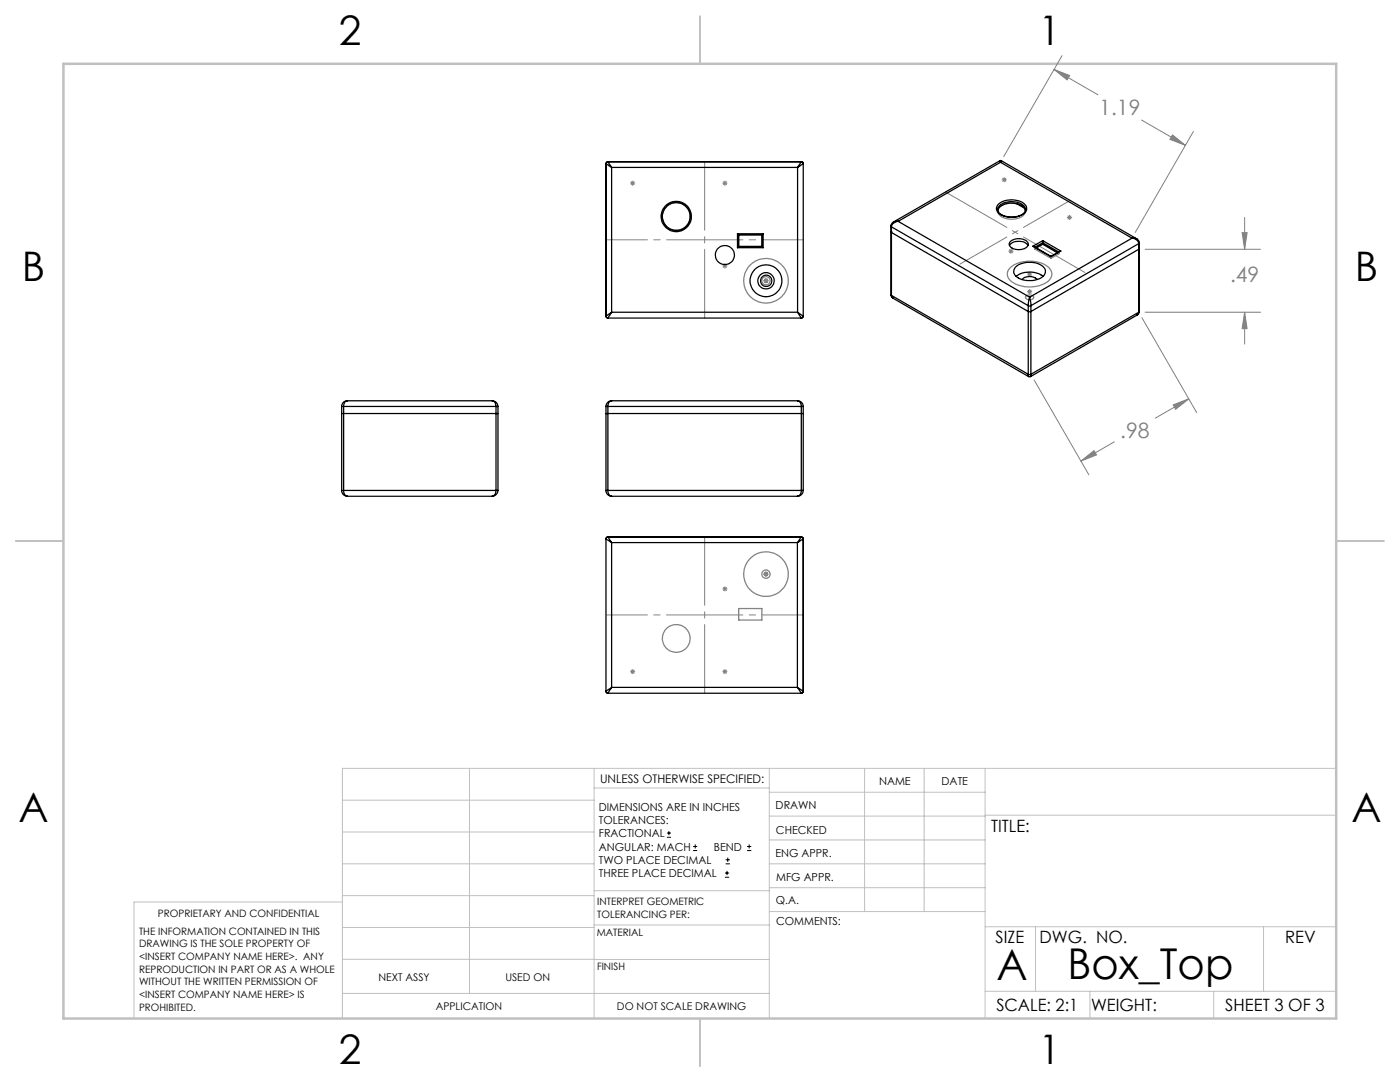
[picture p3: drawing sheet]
<svg xmlns="http://www.w3.org/2000/svg" width="279mm" height="216mm" viewBox="0 0 279 216" stroke-linecap="round" stroke-linejoin="round" font-family="sans-serif">
<g fill="none" stroke="#000" stroke-width=".2">
<path d="M133.1 167.1h.8M133.1 166.2h.8M133.5 165.8v.9M138.3 169.7h.8M138.3 168.9h.8M138.7 168.5v.8M144.7 175h.8M144.7 174.2h.8M144.8 172.4h.9M144.8 171.6h.9M145.1 173.8v.8M145.2 171.1v.9"/>
<path d="M149.1 169.7h.8M149.1 168.9h.8M149.5 168.5v.8"/>
</g>
<g fill="none" stroke="#808080" stroke-width=".2">
<path d="M210.4 13.9l3.1 1.2-.5 .8zM210.4 13.9l8.7 5M211.9 11.1l-11.6 20.2M125.8 36.5h1M125.9 36.2l.7 .7M126.3 36.1v1M126.6 36.2l-.7 .7M144.2 36.5h1M144.3 36.2l.7 .7M144.7 36.1v1M145 36.2l-.7 .7M199.9 35.9h1"/>
<path d="M200.1 35.5l.7 .7M200.4 35.4v1M200.8 35.5l-.7 .7M227.8 24l8.8 5M234 26.9l2.6 2.1-3.1-1.2zM238.2 26.2l-11.6 20.2M144.2 53.1h1M144.3 52.7l.7 .7M144.7 52.6v1M145 52.7l-.7 .7M152.4 56h1M152.5 55.7l.7 .7"/>
<path d="M152.9 55.5v1M153.2 55.7l-.7 .7M201.3 50.1h1M201.4 49.8l.7 .7M201.8 49.6v1M202.1 49.8l-.7 .7M205 54.7h1M205 58.2h1M205.1 54.3l.7 .7M205.1 57.9l.7 .7M205.5 54.2v1M205.5 57.7v1"/>
<path d="M205.8 54.3l-.7 .7M205.8 57.9l-.7 .7M212.9 43.4h1.1M213.1 43l.7 .7M213.4 42.9v1M213.8 43l-.7 .7M228.5 49.7h23.1M247.9 46.4h1l-.5 3.3zM248.4 43.4v6.3M206.4 75.8l10.9 19M227.9 63.4l10.9 18.9M228.5 62.3h23.1"/>
<path d="M237.2 79.6l-6.6 3.8M248.4 62.3l.5 3.3h-1zM248.4 62.3v6.4M215.7 92l2.6-2.1 .5 .9zM222.4 88.2l-6.7 3.8M234.1 80.8l3.1-1.2-2.6 2.1zM144.2 117.5h1M144.3 117.2l.7 .7M144.7 117v1M145 117.2l-.7 .7M152.4 114.5h1M152.5 114.2l.7 .7"/>
<path d="M152.9 114.1v1M153.2 114.2l-.7 .7M125.8 134h1M125.9 133.7l.7 .7M126.3 133.5v1M126.6 133.7l-.7 .7M144.2 134h1M144.3 133.7l.7 .7M144.7 133.5v1M145 133.7l-.7 .7"/>
</g>
<g fill="none" stroke="#808080" stroke-width=".25">
<path d="M147.4 46.9h4.6v2.3h-4.6zM199.4 41.5a3.7 3.7 0 0 1 5.1 .2 1.5 1.5 0 0 1-1.3 1.9 3.6 3.6 0 0 1-4-1.1 1.04 1.04 0 0 1 .2-1zM201.6 53.4a6.3 6.3 0 0 1 7.8 .1 1.89 1.89 0 0 1-.9 3.1 6.4 6.4 0 0 1-7.1-.8 1.71 1.71 0 0 1 .2-2.4zM204.8 59.1a.98 .98 0 0 1 1.5 .3 .97 .97 0 0 1-1.7-.1zM206.5 49.7l1.6-1 3.2 1.9-1.6 .9zM147.4 121.4h4.6v2.3h-4.6z"/>
<circle cx="135" cy="43.2" r="2.77"/>
<circle cx="152.9" cy="56" r="4.5"/>
<circle cx="152.9" cy="56" r=".83"/>
<circle cx="152.9" cy="114.6" r=".83"/>
<circle cx="152.9" cy="114.6" r="4.4"/>
<circle cx="135" cy="127.4" r="2.76"/>
</g>
<g fill="none" stroke="#c0c0c0" stroke-width=".2">
<path d="M68.3 159.7h50.3M93.7 153.3v44.9M118.6 153.3v49.9M118.6 157.2h34.9M153.5 153.3v49.9M153.5 158.1h43.1M172.5 153.3v28.6M184.4 153.3v28.6M196.6 153.3v49.9M266.7 153.3h-198.4v49.9M68.3 178.7h50.3M68.3 172.4h50.3"/>
<path d="M68.3 166h50.3M68.3 180h-41.6v23.2M118.6 177.7h35M153.5 167.6h43.1M153.5 162.8h43.1M153.5 172.4h43.1M153.5 177.1h43.1M196.6 162.7h70.1M68.3 198.2h85.2M68.3 191.4l85.2 .1M68.3 185.1h50.3M118.6 184.6h35"/>
<path d="M153.6 181.9h43M196.6 197.8h70.1M196.6 184.9h70.1M206.7 184.9v12.9M217.5 197.8v5.4M242.2 197.8v5.4M252.2 184.9v12.9"/>
</g>
<path d="M139.7 3.2v9.5M3.1 107.9h9.6M266.7 107.9h9.5M139.7 203.2v9.6" fill="none" stroke="#c0c0c0" stroke-width=".25"/>
<path d="M12.7 12.7h254v190.5h-254z" fill="none" stroke="#c0c0c0" stroke-width=".5"/>
<path d="M191.6 52.7l22-12.7" fill="none" stroke="#808080" stroke-width=".2" stroke-dasharray="15.2 1.3 1.3 1.3" stroke-dashoffset="4.4"/>
<path d="M188.7 38.3l27.8 16.1" fill="none" stroke="#808080" stroke-width=".2" stroke-dasharray="15.2 1.3 1.3 1.3" stroke-dashoffset="1.1"/>
<path d="M140.6 63.4v-31.1M140.6 107.1v31.2" fill="none" stroke="#808080" stroke-width=".2" stroke-dasharray="15.2 1.3 1.3 1.3" stroke-dashoffset="1.6"/>
<path d="M120.9 47.8h39.4M120.9 122.7h39.4" fill="none" stroke="#808080" stroke-width=".2" stroke-dasharray="15.2 1.3 1.3 1.3" stroke-dashoffset="7"/>
<path d="M248.4 62.3l.5 3.3h-1zM247.9 46.4h1l-.5 3.3zM215.7 92l2.6-2.1 .5 .9zM234.1 80.8l3.1-1.2-2.6 2.1zM234 26.9l2.6 2.1-3.1-1.2zM210.4 13.9l3.1 1.2-.5 .8z" fill="#808080"/>
<g fill="none" stroke="#000" stroke-width=".25">
<path d="M120.9 32.7l1.2 .7M120.9 32.7v30.4M121.3 32.3l.8 1.1M121.3 32.3l-.3 .1-.1 .3M121.3 32.3h38.6M122.1 33.4v28.9M122.1 33.4h37.1M159.2 33.4v28.9M159.9 32.3l-.7 1.1M159.9 32.3l.3 .1 .1 .3M160.3 32.7l-1.1 .7M160.3 32.7v30.4"/>
<path d="M199.5 32.1h.4M199.5 32.1l.2 .3M199.5 32.1l-21.2 12.2M199.7 32.4l-20.5 11.8M199.7 32.4l26.2 15.1M199.9 32.1l27 15.6-1-.2M199.9 32.1l-.2 .3M147.2 46.6l.2 .3M147.2 46.6h5.1M147.2 46.6v2.8M147.2 49.4h5.1M147.4 49.2l-.2 .2"/>
<path d="M147.4 46.9v2.3M147.4 46.9h4.6M147.4 49.2h4.6M152 49.2l.3 .2M152 46.9v2.3M152.3 46.6l-.3 .3M152.3 46.6v2.8M177.8 58.8l.1 .3 .4 .4M177.8 46.2l27.7 16 21.9-12.6M177.8 46.2h.1M177.8 45.1l.1 .2M177.8 58.8l.1 .1"/>
<path d="M177.8 45.1v13.7M177.9 58.9l.4 .6M177.9 45.3l27.3 15.7M177.9 45.3v13.6M177.9 58.9l27.3 15.8M178.3 59.5l27 15.6M178.3 44.3l-.4 .4-.1 .4M179.2 44.2a1.37 1.37 0 0 0-1.3 1.1M179.2 44.2l-.9 .1M179.2 44.2l26.3 15.1M199.1 42a2.94 2.94 0 0 1 3.7-1.4 1.92 1.92 0 0 1 1.8 1.5M199.2 40.8a4.2 4.2 0 0 1 5.6 .3 1.46 1.46 0 0 1-1.2 1.9 4.2 4.2 0 0 1-4.5-.7l-.2-.8z"/>
<path d="M199.5 41a3.9 3.9 0 0 1 4.9 .2 1.11 1.11 0 0 1-.7 1.8 4 4 0 0 1-4.5-.7l-.1-.4 .1-.4zM201.5 49a2.51 2.51 0 0 1 3.7 0M201.8 48.1a2.6 2.6 0 0 1 3.3 .3 1.14 1.14 0 0 1-1.3 1.4 1.84 1.84 0 0 1-2.4-1.2zM202.6 53.4a4.5 4.5 0 0 1 5.8 .1 1.53 1.53 0 0 1-1.2 2.2 4.1 4.1 0 0 1-4.8-1.1v-.7zM202.8 55.1a4.7 4.7 0 0 1 5.4 0M203 40.7l1.4 .8M204 55.8a2.22 2.22 0 0 1 3 0M204.6 41.8h.1M205.5 59.3l.2 1.7M205.5 59.3l-.3 1.7M206.1 49.1l3.6 2.1M208.1 48v.4"/>
<path d="M208.1 48l3.6 2.1M208.1 48l-2 1.1M208.1 48.4v.3M208.1 48.7l2.9 1.7M208.1 48.7l-1.3 .8M208.1 48.4l3.2 1.9M208.1 48.4l-1.5 .9M209.7 51.2h.1M211.7 50.1l-2 1.1M225.9 47.5a1.37 1.37 0 0 1 1.4 1.1M225.9 47.5l-20.4 11.8M226.8 47.7l.4 .2 .2 .5"/>
<path d="M227.3 48.6l-21.6 12.4M227.3 48.6v13.7M227.4 48.4l-.1 .2M227.4 48.4v13.7M69.3 80a1.08 1.08 0 0 0-1.1 1.1M69.3 80a.91 .91 0 0 0-.7 1.1M69.3 80h28.9M98.2 80a.96 .96 0 0 1 .8 1.1M98.2 80a1.13 1.13 0 0 1 1.2 1.1M120.9 63.1l.1 .3 .3 .1M121.3 63.5h38.6M122.1 80a1.13 1.13 0 0 0-1.2 1.1"/>
<path d="M122.1 80a.91 .91 0 0 0-.8 1.1M122.1 80h37.1M122.1 62.3l-1.2 .8M122.1 62.3l-.8 1.2M122.1 62.3h37.1M159.2 80a.97 .97 0 0 1 .7 1.1M159.2 80a1.13 1.13 0 0 1 1.1 1.1M159.2 62.3l1.1 .8M159.2 62.3l.7 1.2M160.3 63.1l-.1 .3-.3 .1M205.2 61h.5M205.2 74.7h.5"/>
<path d="M205.2 74.7l.1 .4M205.2 61v13.7M205.3 75.1h.4M205.7 74.7v.4M205.7 61v13.7M226.9 62.9l-21.2 12.2M227.3 62.3l-.4 .6M227.3 62.3l-21.6 12.4M227.4 62.1l-.2 .5-.3 .3M227.4 62.1l-.1 .2M68.2 81.1h.4M68.2 82.5h31.2"/>
<path d="M68.2 97.9a1.13 1.13 0 0 0 1.1 1.1M68.2 97.9h.4M68.2 81.1v16.8M68.6 97.9a1.08 1.08 0 0 0 .7 1.1M68.6 81.1h30.4M68.6 97.9h30.4M68.6 81.1v16.8M69.3 99h28.9M99 81.1h.4M99 97.9a1.06 1.06 0 0 1-.8 1.1M99 97.9h.4M99 81.1v16.8"/>
<path d="M99.4 97.9a1.2 1.2 0 0 1-1.2 1.1M99.4 81.1v16.8M120.9 81.1h.4M120.9 82.5h39.4M120.9 97.9a1.13 1.13 0 0 0 1.2 1.1M120.9 97.9h.4M120.9 81.1v16.8M121.3 97.9a1.08 1.08 0 0 0 .8 1.1M121.3 81.1h38.6M121.3 81.1v16.8M121.3 97.9h38.6M122.1 99h37"/>
<path d="M159.9 81.1h.4M159.9 97.9a1.06 1.06 0 0 1-.8 1.1M159.9 97.9h.4M159.9 81.1v16.8M160.3 97.9a1.2 1.2 0 0 1-1.2 1.1M160.3 81.1v16.8M120.9 107.5l1.2 .8M120.9 107.5v30.4M121.3 107.1l-.3 .1-.1 .3M121.3 107.1l.8 1.2M121.3 107.1h38.6M122.1 108.3v28.9"/>
<path d="M122.1 108.3h37M159.1 108.3v28.9M159.9 107.1l.3 .1 .1 .3M159.9 107.1l-.8 1.2M160.3 107.5l-1.2 .8M160.3 107.5v30.4M120.9 137.9l.4 .4M121.3 138.3h38.6M122.1 137.2l-1.2 .7M122.1 137.2l-.8 1.1M122.1 137.2h37M159.1 137.2l1.2 .7"/>
<path d="M159.1 137.2l.8 1.1M160.3 137.9l-.4 .4"/>
<circle cx="135" cy="43.2" r="3"/>
<circle cx="135" cy="43.2" r="2.77"/>
<circle cx="144.7" cy="50.9" r="1.9"/>
<circle cx="152.9" cy="56" r="1.63"/>
<circle cx="152.9" cy="56" r="3.2"/>
<circle cx="152.9" cy="56" r="1.12"/>
</g>
<g font-size="8.5">
<text x="198.9" y="195.5">A</text>
<text x="213" y="195.4">Box_Top</text>
</g>
<g font-size="8.1">
<text x="67.6" y="8.9">2</text>
<text x="207.3" y="8.9">1</text>
<text x="4.4" y="56.2">B</text>
<text x="270.4" y="56.2">B</text>
<text x="3.7" y="164.1">A</text>
<text x="269.7" y="164.1">A</text>
<text x="67.6" y="212.4">2</text>
<text x="207.3" y="212.4">1</text>
</g>
<g font-size="4.2" fill="#808080">
<text x="219.4" y="23">1.19</text>
<text x="245.5" y="56.3">.49</text>
<text x="223.6" y="87.4">.98</text>
</g>
<g font-size="3.4">
<text x="197.8" y="166">TITLE:</text>
<text x="198.7" y="188.1">SIZE</text>
<text x="207.5" y="188.1">DWG. NO.</text>
<text x="256.5" y="188.2">REV</text>
<text x="198.8" y="201.7">SCALE: 2:1</text>
<text x="217.7" y="201.8">WEIGHT:</text>
<text x="244.5" y="201.7">SHEET 3 OF 3</text>
</g>
<text font-size="2.4" x="119.8" y="156.2">UNLESS OTHERWISE SPECIFIED:</text>
<g font-size="2.2">
<text x="119.5" y="161.8">DIMENSIONS ARE IN INCHES</text>
<text x="154.8" y="161.4">DRAWN</text>
<text x="175.4" y="156.6">NAME</text>
<text x="187.9" y="156.7">DATE</text>
<text x="119.5" y="164.4">TOLERANCES:</text>
<text x="119.5" y="167.1">FRACTIONAL</text>
<text x="154.9" y="166.3">CHECKED</text>
<text x="119.5" y="169.7">ANGULAR: MACH</text>
<text x="119.5" y="172.4">TWO PLACE DECIMAL</text>
<text x="142.5" y="169.7">BEND</text>
<text x="154.8" y="171">ENG APPR.</text>
<text x="119.5" y="175">THREE PLACE DECIMAL</text>
<text x="154.9" y="175.7">MFG APPR.</text>
<text x="154.9" y="180.4">Q.A.</text>
<text x="154.9" y="184.6">COMMENTS:</text>
</g>
<g font-size="2.1">
<text x="75.5" y="195.7">NEXT ASSY</text>
<text x="100.9" y="195.7">USED ON</text>
<text x="86.9" y="201.5">APPLICATION</text>
<text x="123.1" y="201.6">DO NOT SCALE DRAWING</text>
</g>
<g font-size="2">
<text x="31.5" y="182.9">PROPRIETARY AND CONFIDENTIAL</text>
<text x="119.2" y="180.6">INTERPRET GEOMETRIC</text>
<text x="119.2" y="183.1">TOLERANCING PER:</text>
<text x="27.8" y="186.5">THE INFORMATION CONTAINED IN THIS</text>
<text x="27.8" y="189">DRAWING IS THE SOLE PROPERTY OF</text>
<text x="27.8" y="191.6">&lt;INSERT COMPANY NAME HERE&gt;. ANY</text>
<text x="119.1" y="186.7">MATERIAL</text>
<text x="27.8" y="194.1">REPRODUCTION IN PART OR AS A WHOLE</text>
<text x="27.8" y="196.6">WITHOUT THE WRITTEN PERMISSION OF</text>
<text x="119.1" y="193.5">FINISH</text>
<text x="27.8" y="199.1">&lt;INSERT COMPANY NAME HERE&gt; IS</text>
<text x="27.8" y="201.7">PROHIBITED.</text>
</g>
</svg>
